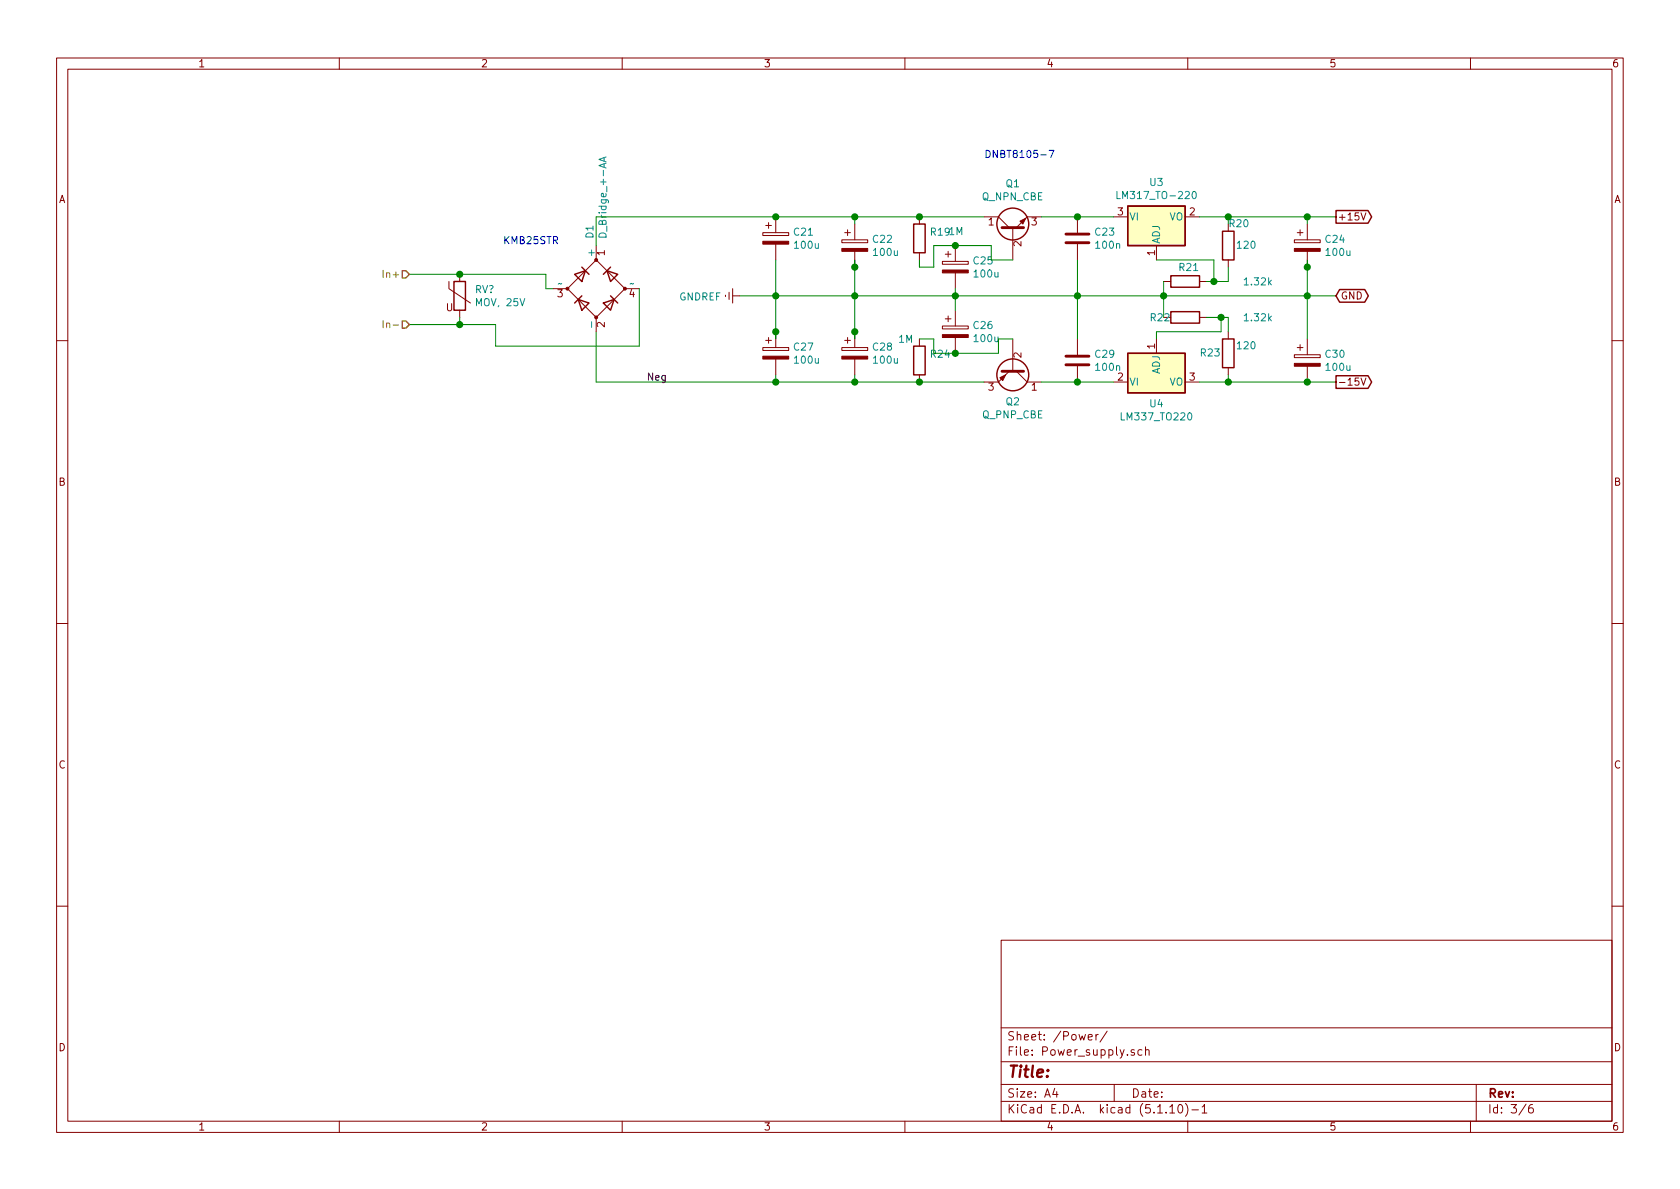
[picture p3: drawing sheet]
<svg xmlns="http://www.w3.org/2000/svg" width="297mm" height="210mm" viewBox="0 0 297 210" stroke-linecap="round" stroke-linejoin="round" font-family="sans-serif">
<g fill="none" stroke="#840000" stroke-width=".18">
<path d="M10 10.3h277v189.9h-277zM12 12.2h273v186.1h-273zM60 10.3v1.9M110 10.3v1.9M160 10.3v1.9M210 10.3v1.9M260 10.3v1.9M135.4 39.9h1M135.9 39.4v1M137.2 38.3v2.8M151.1 39.6v2.8M162.6 38.3v1.3"/>
<path d="M174 38.3h2.5l1.9 2M184.1 38.3h-2.5l-1.9 2M190.5 38.3v2.8M196.8 38.3h2.6M209.5 38.3h2.6M217.2 39.6v1.3M231.1 39.6v2.8M240.6 37.6l.5 1.3 .4-1.3M79.4 49.8v1.2l3.8 2.6M81.3 48.5v1.3M81.3 54.9v1.2M97.8 51h2.5"/>
<path d="M100.3 51l5.1-5 5.1 5-5.1 5.1zM105.4 43.4v2.6M105.4 56.1v2.6M110.5 51h2.5M128.3 52.2v.2M128.9 51.7v1.3M129.5 52.3h1.3M129.5 51v2.6M134.9 41.1h4.5v.6h-4.5zM135.9 59.7v1M137.2 43.2v2.8M137.2 58.7v2.8"/>
<path d="M148.8 42.4h4.6v.5h-4.6zM149.4 41.1h1M149.9 40.6v1.1M149.9 59.7v1M151.1 44.4v2.8M151.1 58.7v2.8M162.6 44.7v1.3M162.6 59.9v1.3M166.6 46.2h4.6v.5h-4.6zM166.6 57.7h4.6v.5h-4.6zM167.1 45h1M167.1 56.4h1"/>
<path d="M167.6 44.4v1.1M167.6 55.9v1M168.9 43.4v2.8M168.9 48.3v2.7M168.9 54.9v2.8M168.9 59.7v2.8M179.1 40.3v5.7M179.1 59.9v5.8M190.5 43.2v2.8M190.5 59.9v2.8M204.5 43.4v2.6M204.5 59.9v2.6"/>
<path d="M205.7 49.8h1.3M212.1 49.8h1.3M212.1 56.1h1.3M217.2 46v1.2M217.2 58.7v1.2M228.9 42.4h4.5v.5h-4.5zM229.4 41.1h1M229.9 40.6v1.1M231.1 44.4v2.8M231.1 59.9v2.8M10 60.2h2M134.9 61.5h4.5v.5h-4.5z"/>
<path d="M135.4 60.2h1M137.2 63.5v2.8M148.8 61.5h4.6v.5h-4.6zM149.4 60.2h1M151.1 63.5v2.8M162.6 66.3v1.3M178.4 65.7l-1.9 1.9h-2.5M179.7 65.7l1.9 1.9h2.5M190.5 64.8v2.8M196.8 67.6h2.6M209.5 67.6h2.6M217.2 65v1.3"/>
<path d="M228.9 62.7h4.5v.5h-4.5zM229.4 61.5h1M229.9 61v1M231.1 64.8v2.8M240.6 66.8l.5 1.3 .4-1.3M285 60.2h2M10 110.3h2M285 110.3h2M10 160.2h2M177 166.3h108v32h-108zM285 160.2h2M60 198.3v1.9"/>
<path d="M110 198.3v1.9M160 198.3v1.9M177 194.8h108M177 191.8h108M177 187.8h108M177 181.8h108M186.5 192.5l-.4 1h1M186.8 193v1M192.4 183.4l.7-.1v-.3l-.5-.1-.2 .2 .1 .7h.6M193.8 182.9v1M194.2 182.9l-.4 .2v.1M195.8 182.3l-1.3 2"/>
<path d="M197 191.8v3M200.6 185.7l-.4-.1-.2 .2 .1 .2 .5 .2v.3h-.6M201.9 185.7l-.4-.1-.3 .3 .1 .6h.6M202.5 185.7l.3-.1 .3 .1 .1 .9M202.5 185.1v1.5M206.8 195.8l.5-.5v1.5M206.8 196.8h.9M208.5 195.4l.1-.1a.8 .8 0 0 1 .5 .8 .8 .8 0 0 1-.5 .7 1 1 0 0 1-.1-1.4zM209.6 195.1a1.71 1.71 0 0 1 0 2.3M210 198.3v1.9M210.7 196.3h1.2M212.5 195.8l.5-.5v1.5"/>
<path d="M212.5 196.8h.9M260 198.3v1.9M261 191.8v6.5M269.8 195.2l-1.2 2M271 195.3a.62 .62 0 0 0-.7 .7v.7l.3 .1 .4-.1 .1-.5-.1-.2-.4-.1-.3 .3"/>
</g>
<g fill="none" stroke="#840000" stroke-width=".25">
<path d="M161.5 39.6h2.1v5.1h-2.1zM199.4 36.4h10.1v7h-10.1zM236.2 37.2h5.7l.6 1.1-.6 1.2h-5.7zM80.3 49.8h2v5.1h-2zM101.6 48.5l1.9-.6-.6 1.9zM102.2 53l1.9 .6-1.2 1.3zM102.9 52.3l-1.3 1.3M102.9 47.2l1.2 1.3M106.7 53.6l1.9-.6-.7 1.9zM107.3 47.9l1.9 .6-1.3 1.3zM107.9 47.2l-1.2 1.3M107.9 52.3l1.3 1.3"/>
<path d="M207 48.8h5.1v2h-5.1zM207 55.1h5.1v2h-5.1zM216.2 40.9h2v5.1h-2zM216.2 59.9h2v5.1h-2zM236.9 51.2h4.4l.6 1.1-.6 1.1h-4.4l-.7-1.1zM161.5 61.2h2.1v5.1h-2.1zM199.4 62.5h10.1v7h-10.1zM236.2 66.4h5.7l.6 1.2-.6 1.1h-5.7z"/>
<circle cx="179.1" cy="39.6" r="2.82"/>
<circle cx="179.1" cy="66.3" r="2.82"/>
</g>
<g fill="#840000" stroke="#840000" stroke-width=".18">
<path d="M166.6 47.7h4.6v.6h-4.6z"/>
<path d="M166.6 59.2h4.6v.5h-4.6z"/>
<path d="M180.3 39.1l1.1-.5-.6 1z"/>
<path d="M176.8 66.8l1-.5-.5 1z"/>
<path d="M134.9 42.7h4.5v.5h-4.5z"/>
<path d="M148.8 43.9h4.6v.5h-4.6z"/>
<path d="M134.9 63h4.5v.5h-4.5z"/>
<path d="M148.8 63h4.6v.5h-4.6z"/>
<path d="M228.9 43.9h4.5v.5h-4.5z"/>
<path d="M228.9 64.3h4.5v.5h-4.5z"/>
<circle cx="105.4" cy="56.1" r=".25"/>
<circle cx="110.5" cy="51" r=".25"/>
<circle cx="100.3" cy="51" r=".25"/>
<circle cx="105.4" cy="46" r=".25"/>
</g>
<path d="M177.2 40.3h3.8M188.5 42.9h4M188.5 41.4h4M177.2 65.7h3.8M188.5 64.5h4M188.5 63h4" fill="none" stroke="#840000" stroke-width=".51"/>
<g fill="#ffffc2" stroke="#ffffc2" stroke-width=".18">
<path d="M199.4 36.4h10.1v7h-10.1z"/>
<path d="M199.4 62.5h10.1v7h-10.1z"/>
</g>
<path d="M106.8 27.9v.6M107.2 27.8l-1.3 .4 1.3 .4M197.5 33.9v1.2h.6M210.9 34l.2-.1a.67 .67 0 0 1 .4 .6 .67 .67 0 0 1-.4 .6l-.3-.5zM99.3 50.1l-.6 .1M106 41.4a.68 .68 0 0 1 .8-.2 .68 .68 0 0 1 .4 .7h-1.3zM112 50.1l-.6 .1" fill="none" stroke="#008484" stroke-width=".18"/>
<g fill="none" stroke="#008400" stroke-width=".18">
<path d="M151.1 38.3v1.3M174 38.3h-68.6v5.1M184.1 38.3h12.7M212.1 38.3h24.1M231.1 38.3v1.3M72.4 48.5h24.1v2.5h1.3M81.3 56.1v1.3M105.4 58.7v8.9h68.6M113 51v10.2h-25.4v-3.8h-15.2M130.8 52.3h105.4M137.2 46v13.9M151.1 46v13.9"/>
<path d="M162.6 59.9h2.5v2.6h11.4v-2.6h2.6M162.6 46v1.2h2.5v-3.8h10.2v2.6h3.8M168.9 51v3.9M190.5 46v13.9M204.5 46h10.1v3.8M205.7 49.8v6.3M213.4 56.1h3.8v2.6M215.9 56.1v2.6h-11.4v1.2M217.2 47.2v2.6h-3.8M231.1 46v13.9M137.2 66.3v1.3M151.1 66.3v1.3"/>
<path d="M184.1 67.6h12.7M212.1 67.6h24.1M217.2 66.3v1.3"/>
</g>
<path d="M67.7 47.8v1.3M67.7 56.7v1.3" fill="none" stroke="#848400" stroke-width=".18"/>
<path d="M71.1 56.8h.7l.6 .6-.6 .6h-.7zM71.1 47.9h.7l.6 .6-.6 .6h-.7z" fill="none" stroke="#848400" stroke-width=".25"/>
<path d="M184 27.4h1M185.5 26.6h.8l-.5 1.3" fill="none" stroke="#0000c2" stroke-width=".18"/>
<g fill="#008400" stroke="#008400" stroke-width=".25">
<circle cx="162.6" cy="38.3" r=".51"/>
<circle cx="151.1" cy="38.3" r=".51"/>
<circle cx="231.1" cy="47.2" r=".51"/>
<circle cx="81.3" cy="57.4" r=".51"/>
<circle cx="151.1" cy="52.3" r=".51"/>
<circle cx="231.1" cy="38.3" r=".51"/>
<circle cx="205.7" cy="52.3" r=".51"/>
<circle cx="137.2" cy="38.3" r=".51"/>
<circle cx="214.6" cy="49.8" r=".51"/>
<circle cx="137.2" cy="52.3" r=".51"/>
<circle cx="81.3" cy="48.5" r=".51"/>
<circle cx="190.5" cy="38.3" r=".51"/>
<circle cx="151.1" cy="47.2" r=".51"/>
<circle cx="215.9" cy="56.1" r=".51"/>
<circle cx="151.1" cy="67.6" r=".51"/>
<circle cx="168.9" cy="43.4" r=".51"/>
<circle cx="137.2" cy="67.6" r=".51"/>
<circle cx="151.1" cy="58.7" r=".51"/>
<circle cx="217.2" cy="38.3" r=".51"/>
<circle cx="168.9" cy="52.3" r=".51"/>
<circle cx="137.2" cy="58.7" r=".51"/>
<circle cx="190.5" cy="52.3" r=".51"/>
<circle cx="231.1" cy="67.6" r=".51"/>
<circle cx="231.1" cy="52.3" r=".51"/>
<circle cx="217.2" cy="67.6" r=".51"/>
<circle cx="168.9" cy="62.5" r=".51"/>
<circle cx="162.6" cy="67.6" r=".51"/>
<circle cx="190.5" cy="67.6" r=".51"/>
</g>
<text font-size="2.8" fill="#840000" x="178" y="190.5">Title:</text>
<g font-size="2.1" fill="#840000">
<text x="178" y="184">Sheet: /Power/</text>
<text x="178" y="186.7">File: Power_supply.sch</text>
<text x="178" y="196.9">KiCad E.D.A. kicad (5.1.10)-1</text>
<text x="178" y="194.1">Size: A4</text>
<text x="200" y="194.1">Date:</text>
<text x="263" y="194.1">Rev:</text>
<text x="263" y="196.9">Id: 3/6</text>
</g>
<g font-size="1.8" fill="#840000">
<text x="35" y="11.9">1</text>
<text x="85" y="11.9">2</text>
<text x="135" y="11.9">3</text>
<text x="185" y="11.9">4</text>
<text x="235" y="11.9">5</text>
<text x="285" y="11.9">6</text>
<text x="10.4" y="35.9">A</text>
<text x="285.4" y="35.9">A</text>
<text x="174.8" y="39.9">1</text>
<text x="182.4" y="39.9">3</text>
<text x="197.6" y="38.1">3</text>
<text x="210.3" y="38.1">2</text>
<text x="236.5" y="39">+15V</text>
<text x="106.9" y="45.2" transform="rotate(-90 106.9 45.2)">1</text>
<text x="180.6" y="43.6" transform="rotate(-90 180.6 43.6)">2</text>
<text x="204.2" y="45.2" transform="rotate(-90 204.2 45.2)">1</text>
<text x="98.6" y="52.6">3</text>
<text x="111.3" y="52.6">4</text>
<text x="237" y="53">GND</text>
<text x="78.9" y="55">U</text>
<text x="106.9" y="57.9" transform="rotate(-90 106.9 57.9)">2</text>
<text x="180.6" y="63.3" transform="rotate(-90 180.6 63.3)">2</text>
<text x="204.2" y="61.7" transform="rotate(-90 204.2 61.7)">1</text>
<text x="174.8" y="69.1">3</text>
<text x="182.4" y="69.1">1</text>
<text x="197.6" y="67.3">2</text>
<text x="210.3" y="67.3">3</text>
<text x="236.5" y="68.2">-15V</text>
<text x="10.4" y="85.9">B</text>
<text x="285.4" y="85.9">B</text>
<text x="10.4" y="135.9">C</text>
<text x="285.4" y="135.9">C</text>
<text x="10.4" y="185.9">D</text>
<text x="285.4" y="185.9">D</text>
<text x="35" y="199.9">1</text>
<text x="85" y="199.9">2</text>
<text x="135" y="199.9">3</text>
<text x="185" y="199.9">4</text>
<text x="235" y="199.9">5</text>
<text x="285" y="199.9">6</text>
</g>
<g font-size="1.8" fill="#0000c2">
<text x="174" y="27.9">DNBT8105-7</text>
<text x="88.9" y="43.2">KMB25STR</text>
</g>
<g font-size="1.8" fill="#008484">
<text x="173.6" y="35.4">Q_NPN_CBE</text>
<text x="177.9" y="33.1">Q1</text>
<text x="198.2" y="35.2">LM317_TO-220</text>
<text x="203.4" y="32.9">U3</text>
<text x="107.2" y="41.4" transform="rotate(-90 107.2 41.4)">D_Bridge_+-AA</text>
<text x="140.4" y="41.7">C21</text>
<text x="164.6" y="41.7">R191M</text>
<text x="193.7" y="41.7">C23</text>
<text x="199.6" y="39">VI</text>
<text x="206.7" y="39">VO</text>
<text x="104.9" y="42.1" transform="rotate(-90 104.9 42.1)">D1</text>
<text x="105.2" y="45.2" transform="rotate(-90 105.2 45.2)">+</text>
<text x="140.6" y="44">100u</text>
<text x="154.4" y="42.9">C22</text>
<text x="154.6" y="45.3">100u</text>
<text x="172.2" y="46.8">C25</text>
<text x="193.9" y="44">100n</text>
<text x="205.1" y="43.2" transform="rotate(-90 205.1 43.2)">ADJ</text>
<text x="208.6" y="47.9">R21</text>
<text x="218.9" y="44">120</text>
<text x="234.4" y="42.9">C24</text>
<text x="234.6" y="45.3">100u</text>
<text x="83.9" y="51.8">RV?</text>
<text x="120.1" y="53.1">GNDREF</text>
<text x="172.4" y="49.1">100u</text>
<text x="220.2" y="50.5">1.32k</text>
<text x="84.4" y="54.1">MOV, 25V</text>
<text x="105.2" y="57.7" transform="rotate(-90 105.2 57.7)">-</text>
<text x="172.2" y="58.2">C26</text>
<text x="203.5" y="56.8">R22</text>
<text x="220.2" y="56.8">1.32k</text>
<text x="140.4" y="62">C27</text>
<text x="140.6" y="64.3">100u</text>
<text x="154.4" y="62">C28</text>
<text x="154.6" y="64.3">100u</text>
<text x="158.9" y="60.6">1M</text>
<text x="164.6" y="63.3">R24</text>
<text x="172.4" y="60.5">100u</text>
<text x="193.7" y="63.3">C29</text>
<text x="193.9" y="65.6">100n</text>
<text x="212.3" y="63">R23</text>
<text x="218.9" y="61.8">120</text>
<text x="234.4" y="63.3">C30</text>
<text x="234.6" y="65.6">100u</text>
<text x="177.9" y="71.7">Q2</text>
<text x="199.6" y="68.2">VI</text>
<text x="205.1" y="66.3" transform="rotate(-90 205.1 66.3)">ADJ</text>
<text x="206.7" y="68.2">VO</text>
<text x="173.7" y="74">Q_PNP_CBE</text>
<text x="198.5" y="74.3">LM337_TO220</text>
<text x="203.4" y="72">U4</text>
</g>
<text font-size="1.8" fill="#008400" x="217.4" y="40.2">R20</text>
<g font-size="1.8" fill="#848400">
<text x="68.2" y="49.1">In+</text>
<text x="68.7" y="58">In-</text>
</g>
<text font-size="1.8" x="114.3" y="67.3">Neg</text>
</svg>
